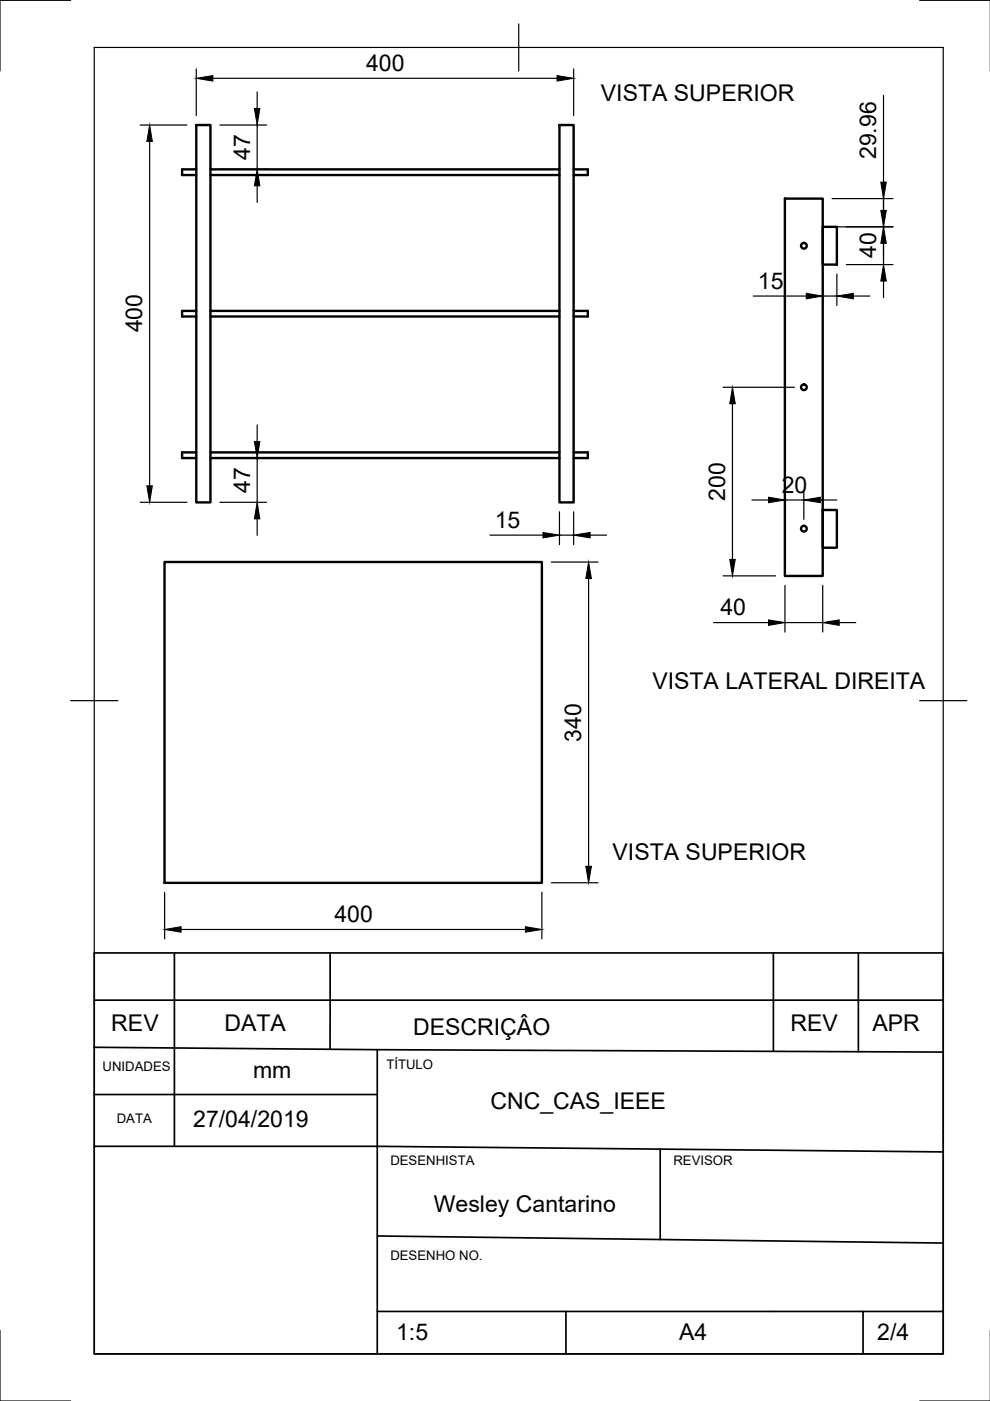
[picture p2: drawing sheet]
<svg xmlns="http://www.w3.org/2000/svg" width="210mm" height="297mm" viewBox="0 0 210 297" stroke-linecap="round" stroke-linejoin="round" font-family="sans-serif">
<!-- layer: Visible -->
<g fill="none" stroke="#000" stroke-width=".51">
<path d="M41.6 35.9h-3v1.2h3M41.6 26.5h3v80h-3zM44.6 37.1h74M44.6 35.9h74M118.6 26.5h3v80h-3zM121.6 35.9h3v1.2h-3M166.4 42.1h8v80h-8zM174.4 48.1h3v8h-3zM41.6 65.9h-3v1.2h3M44.6 67.1h74M44.6 65.9h74M121.6 65.9h3v1.2h-3"/>
<path d="M41.6 95.9h-3v1.2h3M44.6 97.1h74M44.6 95.9h74M121.6 95.9h3v1.2h-3M34.9 119.2h80v68h-80zM174.4 108.1h3v8h-3z"/>
<circle cx="170.4" cy="52.1" r=".6"/>
<circle cx="170.4" cy="82.1" r=".6"/>
<circle cx="170.4" cy="112.1" r=".6"/>
</g>
<!-- layer: Border -->
<path d="M15 .1h-15v15M20 10.1h180v276.9h-180zM110 5.1v10M195 .1h15M15 148.6h10M195 148.6h10M0 282.1v14.9h15M195 297h15" fill="none" stroke="#000" stroke-width=".25"/>
<!-- layer: Dimensions -->
<g fill="none" stroke="#000" stroke-width=".25">
<path d="M41.6 14.6v9.9M45.1 16.6h73M54.5 19.5v3.5M121.6 14.6v9.9M29.7 26.5h9.9M31.7 30v73M46.6 26.5h9.9M46.6 35.9h9.9M54.5 26.5v9.4M54.5 39.4v3.5M187.3 20.2v18.4M174.4 58.1v6.7"/>
<path d="M176.4 48.1h12.9M176.4 42.1h12.9M177.4 58.1v6.7M179.4 56.1h9.9M187.3 41.1v15M187.3 59.6v3.5M159.7 62.8h11.2M174.4 62.8h3M180.9 62.8h3.5M46.6 97.1h9.9M54.5 90.1v3.5M54.5 97.1v9.4"/>
<path d="M153.3 82.1h15.1M155.3 85.6v33M29.7 106.5h9.9M46.6 106.5h9.9M54.5 110v3.5M103.9 113.5h11.2M116.9 119.2h9.9M118.6 108.5v7M118.6 113.5h3M121.6 108.5v7M125.1 113.5h3.5M159.4 106h3.5"/>
<path d="M166.4 104v8.7M166.4 106h4M170.4 104v6.1M173.9 106h3.5M124.8 122.7v61M151.3 132h11.6M153.3 122.1h11.1M166.4 124.1v9.9M166.4 132h8M174.4 124.1v9.9M177.9 132h3.5M34.9 189.2v9.9"/>
<path d="M38.4 197.1h73M114.9 189.2v9.9M116.9 187.2h9.9"/>
</g>
<g fill="#000" stroke="#000" stroke-width=".21">
<path d="M41.6 16.6l3.5-.6v1.2zM118.1 16l3.5 .6-3.5 .6zM31.7 26.5l.6 3.5h-1.2zM54.5 35.9l.6 3.5h-1.2zM53.9 23h1.2l-.6 3.5zM186.8 38.6h1.1l-.6 3.5zM187.3 56.1l.6 3.5h-1.1zM186.8 44.6h1.1l-.6 3.5zM187.3 48.1l.6 3.5h-1.1zM170.9 62.2l3.5 .6-3.5 .6zM177.4 62.8l3.5-.6v1.2zM53.9 93.6h1.2l-.6 3.5z"/>
<path d="M155.3 82.1l.6 3.5h-1.2zM31.1 103h1.2l-.6 3.5zM54.5 106.5l.6 3.5h-1.2zM115.1 112.9l3.5 .6-3.5 .6zM121.6 113.5l3.5-.6v1.2zM154.7 118.6h1.2l-.6 3.5zM162.9 105.4l3.5 .6-3.5 .6zM170.4 106l3.5-.6v1.2zM124.8 119.2l.6 3.5h-1.2zM162.9 131.4l3.5 .6-3.5 .6zM174.4 132l3.5-.6v1.2zM34.9 197.1l3.5-.6v1.1z"/>
<path d="M111.4 196.5l3.5 .6-3.5 .5zM124.2 183.7h1.2l-.6 3.5z"/>
</g>
<!-- layer: TitleBlock -->
<g fill="none" stroke="#000" stroke-width=".36">
<path d="M20 212.1v-10.1h180v21.1M37 202v41M70 202v20.5M164 202v20.9M182 202v21M200 212.1h-180v9.9M20 222l60 .6 120 .5v63.9h-180v-44h60v44M20 222v21M20 232.1h60M80 222.6v20.4l120 1.2M140 243.6v19.2M80 278.1h103"/>
<path d="M80 262.1l120 1.5M120 278.1v8.9M200 278.1h-17v8.9"/>
</g>
<g font-size="4.9">
<text x="77.6" y="15">400</text>
<text x="127.4" y="21.4">VISTA SUPERIOR</text>
<text x="53" y="33.9" transform="rotate(-90 53 33.9)">47</text>
<text x="185.8" y="33.7" transform="rotate(-90 185.8 33.7)">29.96</text>
<text x="185.8" y="54.7" transform="rotate(-90 185.8 54.7)">40</text>
<text x="160.7" y="61.2">15</text>
<text x="30.2" y="70.5" transform="rotate(-90 30.2 70.5)">400</text>
<text x="53" y="104.4" transform="rotate(-90 53 104.4)">47</text>
<text x="153.8" y="106.1" transform="rotate(-90 153.8 106.1)">200</text>
<text x="165.8" y="104.4">20</text>
<text x="104.9" y="111.9">15</text>
<text x="152.7" y="130.4">40</text>
<text x="138.3" y="146.1">VISTA LATERAL DIREITA</text>
<text x="123.2" y="157.2" transform="rotate(-90 123.2 157.2)">340</text>
<text x="129.9" y="182.2">VISTA SUPERIOR</text>
<text x="70.9" y="195.5">400</text>
<text x="23.6" y="218.6">REV</text>
<text x="47.6" y="218.6">DATA</text>
<text x="87.6" y="219.4">DESCRIÇÂO</text>
<text x="167.6" y="218.6">REV</text>
<text x="185" y="218.6">APR</text>
<text x="53.7" y="228.5">mm</text>
<text x="41" y="239">27/04/2019</text>
<text x="104" y="235">CNC_CAS_IEEE</text>
<text x="92" y="257.1">Wesley Cantarino</text>
<text x="84" y="284">1:5</text>
<text x="144" y="284">A4</text>
<text x="186" y="284">2/4</text>
</g>
<g font-size="2.8">
<text x="21.8" y="227.1">UNIDADES</text>
<text x="81.9" y="226.6">TÍTULO</text>
<text x="24.8" y="238">DATA</text>
<text x="82.8" y="247.1">DESENHISTA</text>
<text x="142.8" y="247.1">REVISOR</text>
<text x="82.8" y="267.1">DESENHO NO.</text>
</g>
</svg>
